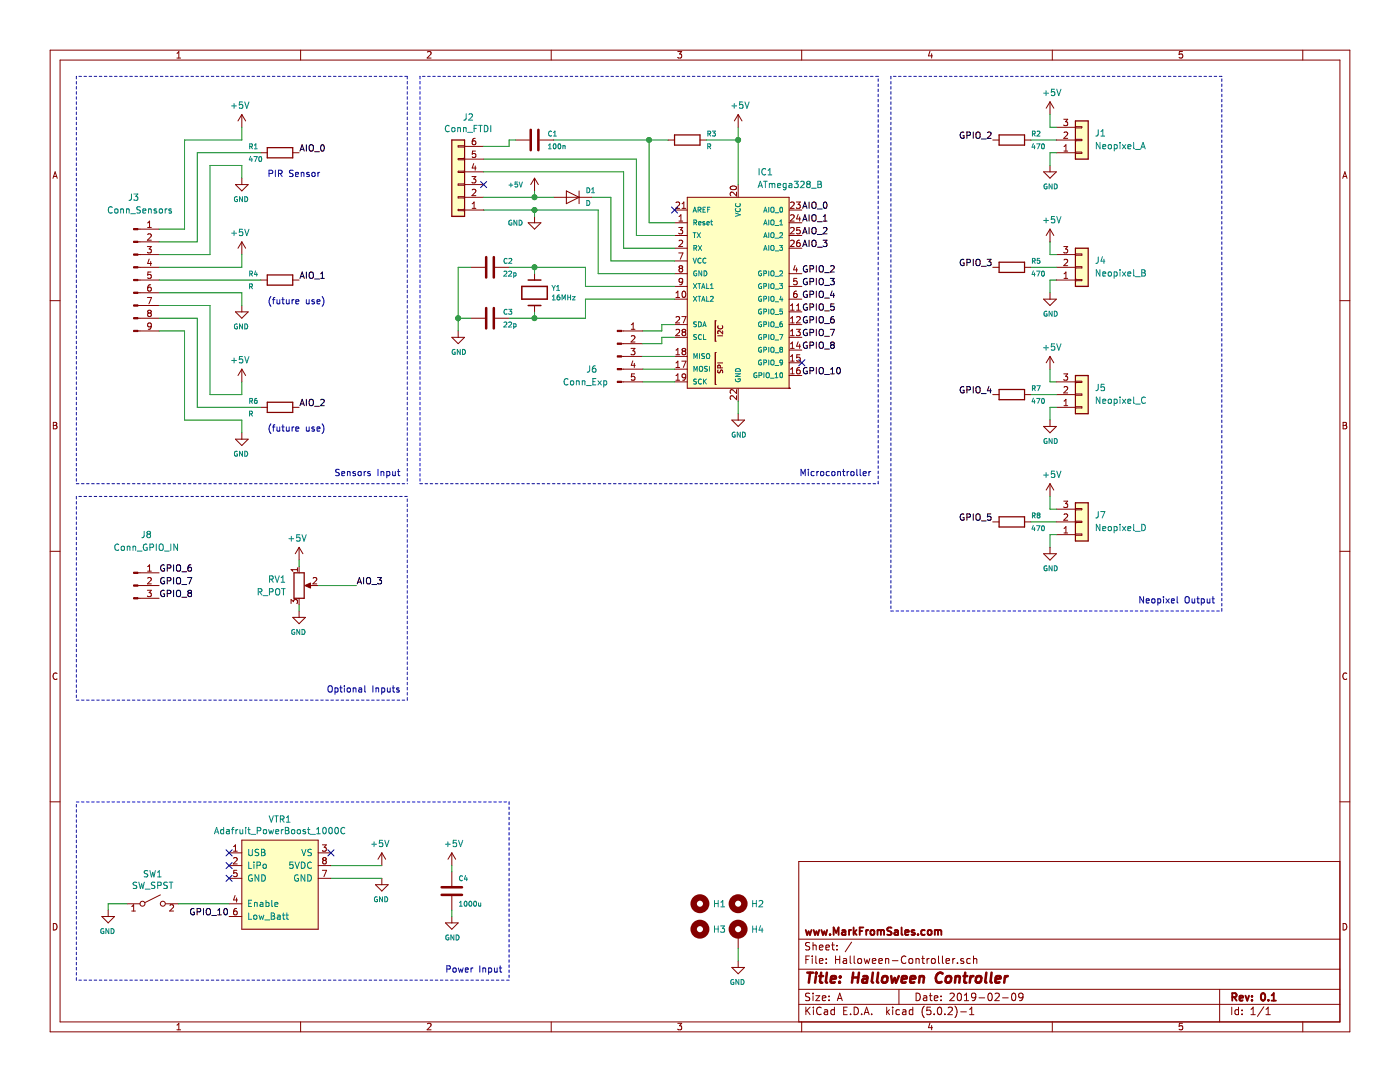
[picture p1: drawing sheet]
EESchema Schematic File Version 4
LIBS:Halloween-Controller-cache
EELAYER 26 0
EELAYER END
$Descr A 11000 8500
encoding utf-8
Sheet 1 1
Title "Halloween Controller"
Date "2019-02-09"
Rev "0.1"
Comp "www.MarkFromSales.com"
Comment1 ""
Comment2 ""
Comment3 ""
Comment4 ""
$EndDescr
$Comp
L Halloween-Controller-rescue:ATmega328_B-MFS_Microcontrollers IC1
U 1 1
P 5800 2300
F 0 "IC1" H 5950 3250 50  0000 L CNN
F 1 "ATmega328_B" H 5950 3150 50  0000 L CNN
F 2 "Package_DIP:DIP-28_W7.62mm_Socket" H 5900 4050 50  0001 C CNN
F 3 "https://www.digikey.com/product-detail/en/ATMEGA328P-PU/ATMEGA328P-PU-ND/1914589" H 5900 4050 50  0001 C CNN
	1    5800 2300
	1    0    0    -1  
$EndComp
$Comp
L Halloween-Controller-rescue:Crystal-CE_Crystal Y1
U 1 1
P 4200 2300
F 0 "Y1" V 4162 2431 39  0000 L CNN
F 1 "16MHz" V 4237 2431 39  0000 L CNN
F 2 "CE_Crystal:Crystal_HC49-U_Vertical" H 4200 2300 50  0001 C CNN
F 3 "" H 4200 2300 50  0000 C CNN
	1    4200 2300
	0    1    1    0   
$EndComp
$Comp
L Halloween-Controller-rescue:C-CE_Capacitor C2
U 1 1
P 3850 2100
F 0 "C2" V 3800 2200 39  0000 L CNN
F 1 "22p" V 3900 2200 39  0000 L CNN
F 2 "Capacitor_SMD:C_0805_2012Metric_Pad1.15x1.40mm_HandSolder" H 3888 1950 50  0001 C CNN
F 3 "" H 3850 2100 50  0000 C CNN
	1    3850 2100
	0    1    1    0   
$EndComp
$Comp
L Halloween-Controller-rescue:C-CE_Capacitor C3
U 1 1
P 3850 2500
F 0 "C3" V 3800 2600 39  0000 L CNN
F 1 "22p" V 3900 2600 39  0000 L CNN
F 2 "Capacitor_SMD:C_0805_2012Metric_Pad1.15x1.40mm_HandSolder" H 3888 2350 50  0001 C CNN
F 3 "" H 3850 2500 50  0000 C CNN
	1    3850 2500
	0    1    1    0   
$EndComp
$Comp
L Halloween-Controller-rescue:GND-CE_VirtualSymbols #PWR014
U 1 1
P 3600 2600
F 0 "#PWR014" H 3600 2350 50  0001 C CNN
F 1 "GND" H 3605 2435 39  0000 C CNN
F 2 "" H 3600 2600 50  0000 C CNN
F 3 "" H 3600 2600 50  0000 C CNN
	1    3600 2600
	1    0    0    -1  
$EndComp
Wire Wire Line
	4000 2100 4200 2100
Wire Wire Line
	4200 2100 4200 2150
Wire Wire Line
	4000 2500 4200 2500
Wire Wire Line
	4200 2500 4200 2450
Wire Wire Line
	4200 2100 4600 2100
Wire Wire Line
	4600 2100 4600 2250
Connection ~ 4200 2100
Wire Wire Line
	4200 2500 4600 2500
Wire Wire Line
	4600 2500 4600 2350
Connection ~ 4200 2500
$Comp
L Connector_Generic:Conn_01x06 J2
U 1 1
P 3600 1450
F 0 "J2" H 3520 925 50  0000 C CNN
F 1 "Conn_FTDI" H 3520 1016 50  0000 C CNN
F 2 "Connector_PinHeader_2.54mm:PinHeader_1x06_P2.54mm_Vertical" H 3600 1450 50  0001 C CNN
F 3 "~" H 3600 1450 50  0001 C CNN
	1    3600 1450
	-1   0    0    1   
$EndComp
$Comp
L Halloween-Controller-rescue:GND-CE_VirtualSymbols #PWR09
U 1 1
P 4200 1700
F 0 "#PWR09" H 4200 1450 50  0001 C CNN
F 1 "GND" H 4050 1650 39  0000 C CNN
F 2 "" H 4200 1700 50  0000 C CNN
F 3 "" H 4200 1700 50  0000 C CNN
	1    4200 1700
	1    0    0    -1  
$EndComp
$Comp
L power:+5V #PWR08
U 1 1
P 4200 1500
F 0 "#PWR08" H 4200 1350 50  0001 C CNN
F 1 "+5V" H 4050 1550 39  0000 C CNN
F 2 "" H 4200 1500 50  0001 C CNN
F 3 "" H 4200 1500 50  0001 C CNN
	1    4200 1500
	1    0    0    -1  
$EndComp
Wire Wire Line
	3800 1650 4200 1650
Wire Wire Line
	4700 1650 4700 2150
Wire Wire Line
	4200 1650 4200 1700
Connection ~ 4200 1650
Wire Wire Line
	4200 1650 4700 1650
$Comp
L Device:D D1
U 1 1
P 4500 1550
F 0 "D1" H 4400 1500 39  0000 R CNN
F 1 "D" H 4400 1600 39  0000 R CNN
F 2 "Diode_SMD:D_0805_2012Metric_Pad1.15x1.40mm_HandSolder" H 4500 1550 50  0001 C CNN
F 3 "~" H 4500 1550 50  0001 C CNN
	1    4500 1550
	-1   0    0    1   
$EndComp
Wire Wire Line
	3800 1550 4200 1550
Wire Wire Line
	4200 1500 4200 1550
Connection ~ 4200 1550
Wire Wire Line
	4200 1550 4350 1550
Wire Wire Line
	4650 1550 4800 1550
Wire Wire Line
	4800 1550 4800 2050
NoConn ~ 3800 1450
Wire Wire Line
	3800 1350 4900 1350
Wire Wire Line
	4900 1350 4900 1950
Wire Wire Line
	3800 1250 5000 1250
Wire Wire Line
	5000 1250 5000 1850
$Comp
L Halloween-Controller-rescue:C-CE_Capacitor C1
U 1 1
P 4200 1100
F 0 "C1" V 4150 1200 39  0000 L CNN
F 1 "100n" V 4250 1200 39  0000 L CNN
F 2 "Capacitor_THT:C_Disc_D10.5mm_W5.0mm_P7.50mm" H 4238 950 50  0001 C CNN
F 3 "" H 4200 1100 50  0000 C CNN
	1    4200 1100
	0    1    1    0   
$EndComp
Wire Wire Line
	3800 1150 4000 1150
Wire Wire Line
	4000 1150 4000 1100
Wire Wire Line
	4000 1100 4050 1100
Wire Wire Line
	4350 1100 5100 1100
Wire Wire Line
	5100 1100 5100 1750
Wire Wire Line
	4600 2350 5300 2350
Wire Wire Line
	4600 2250 5300 2250
Wire Wire Line
	4700 2150 5300 2150
Wire Wire Line
	4800 2050 5300 2050
Wire Wire Line
	4900 1950 5300 1950
Wire Wire Line
	5000 1850 5300 1850
Wire Wire Line
	5100 1750 5300 1750
$Comp
L Halloween-Controller-rescue:R-CE_Resistor R3
U 1 1
P 5400 1100
F 0 "R3" V 5350 1250 39  0000 L CNN
F 1 "R" V 5450 1250 39  0000 L CNN
F 2 "Resistor_SMD:R_0805_2012Metric" V 5330 1100 50  0001 C CNN
F 3 "" H 5400 1100 50  0000 C CNN
	1    5400 1100
	0    1    1    0   
$EndComp
Wire Wire Line
	5100 1100 5250 1100
Connection ~ 5100 1100
Wire Wire Line
	5550 1100 5800 1100
Wire Wire Line
	5800 1100 5800 1450
Wire Wire Line
	5800 1100 5800 1000
Connection ~ 5800 1100
$Comp
L power:+5V #PWR05
U 1 1
P 5800 1000
F 0 "#PWR05" H 5800 850 50  0001 C CNN
F 1 "+5V" H 5815 1173 50  0000 C CNN
F 2 "" H 5800 1000 50  0001 C CNN
F 3 "" H 5800 1000 50  0001 C CNN
	1    5800 1000
	1    0    0    -1  
$EndComp
NoConn ~ 5300 1650
Wire Wire Line
	3600 2100 3600 2500
Wire Wire Line
	3600 2100 3700 2100
Wire Wire Line
	3700 2500 3600 2500
Connection ~ 3600 2500
Wire Wire Line
	3600 2500 3600 2600
$Comp
L Halloween-Controller-rescue:GND-CE_VirtualSymbols #PWR017
U 1 1
P 5800 3250
F 0 "#PWR017" H 5800 3000 50  0001 C CNN
F 1 "GND" H 5805 3085 39  0000 C CNN
F 2 "" H 5800 3250 50  0000 C CNN
F 3 "" H 5800 3250 50  0000 C CNN
	1    5800 3250
	1    0    0    -1  
$EndComp
Wire Wire Line
	5800 3150 5800 3250
$Comp
L power:+5V #PWR019
U 1 1
P 3550 6800
F 0 "#PWR019" H 3550 6650 50  0001 C CNN
F 1 "+5V" H 3565 6973 50  0000 C CNN
F 2 "" H 3550 6800 50  0001 C CNN
F 3 "" H 3550 6800 50  0001 C CNN
	1    3550 6800
	1    0    0    -1  
$EndComp
$Comp
L Halloween-Controller-rescue:GND-CE_VirtualSymbols #PWR022
U 1 1
P 3550 7200
F 0 "#PWR022" H 3550 6950 50  0001 C CNN
F 1 "GND" H 3555 7035 39  0000 C CNN
F 2 "" H 3550 7200 50  0000 C CNN
F 3 "" H 3550 7200 50  0000 C CNN
	1    3550 7200
	1    0    0    -1  
$EndComp
$Comp
L Halloween-Controller-rescue:C-CE_Capacitor C4
U 1 1
P 3550 7000
F 0 "C4" H 3600 7100 39  0000 L CNN
F 1 "1000u" H 3600 6900 39  0000 L CNN
F 2 "Capacitor_SMD:C_1206_3216Metric_Pad1.42x1.75mm_HandSolder" H 3588 6850 50  0001 C CNN
F 3 "" H 3550 7000 50  0000 C CNN
	1    3550 7000
	1    0    0    -1  
$EndComp
Wire Wire Line
	3550 6800 3550 6850
Wire Wire Line
	3550 7150 3550 7200
$Comp
L Connector:Conn_01x05_Male J6
U 1 1
P 4850 2800
F 0 "J6" H 4650 2700 50  0000 C CNN
F 1 "Conn_Exp" H 4600 2600 50  0000 C CNN
F 2 "Connector_PinHeader_2.54mm:PinHeader_1x05_P2.54mm_Vertical" H 4850 2800 50  0001 C CNN
F 3 "~" H 4850 2800 50  0001 C CNN
	1    4850 2800
	1    0    0    -1  
$EndComp
Wire Wire Line
	5300 3000 5050 3000
Wire Wire Line
	5050 2900 5300 2900
Wire Wire Line
	5300 2800 5050 2800
Wire Wire Line
	5050 2700 5200 2700
Wire Wire Line
	5200 2700 5200 2650
Wire Wire Line
	5200 2650 5300 2650
Wire Wire Line
	5050 2600 5200 2600
Wire Wire Line
	5200 2600 5200 2550
Wire Wire Line
	5200 2550 5300 2550
$Comp
L Halloween-Controller-rescue:R-CE_Resistor R2
U 1 1
P 7950 1100
F 0 "R2" V 7900 1250 39  0000 L CNN
F 1 "470" V 8000 1250 39  0000 L CNN
F 2 "Resistor_SMD:R_0805_2012Metric" V 7880 1100 50  0001 C CNN
F 3 "" H 7950 1100 50  0000 C CNN
	1    7950 1100
	0    1    1    0   
$EndComp
$Comp
L Halloween-Controller-rescue:GND-CE_VirtualSymbols #PWR04
U 1 1
P 8250 1300
F 0 "#PWR04" H 8250 1050 50  0001 C CNN
F 1 "GND" H 8255 1135 39  0000 C CNN
F 2 "" H 8250 1300 50  0000 C CNN
F 3 "" H 8250 1300 50  0000 C CNN
	1    8250 1300
	1    0    0    -1  
$EndComp
$Comp
L Connector_Generic:Conn_01x03 J1
U 1 1
P 8500 1100
F 0 "J1" H 8600 1050 50  0000 L CNN
F 1 "Neopixel_A" H 8600 1150 50  0000 L CNN
F 2 "Connector_JST:JST_XH_B03B-XH-A_1x03_P2.50mm_Vertical" H 8500 1100 50  0001 C CNN
F 3 "~" H 8500 1100 50  0001 C CNN
	1    8500 1100
	1    0    0    1   
$EndComp
$Comp
L power:+5V #PWR02
U 1 1
P 8250 900
F 0 "#PWR02" H 8250 750 50  0001 C CNN
F 1 "+5V" H 8265 1073 50  0000 C CNN
F 2 "" H 8250 900 50  0001 C CNN
F 3 "" H 8250 900 50  0001 C CNN
	1    8250 900 
	1    0    0    -1  
$EndComp
Wire Wire Line
	8250 1300 8250 1200
Wire Wire Line
	8250 1200 8300 1200
Wire Wire Line
	8300 1000 8250 1000
Wire Wire Line
	8250 900  8250 1000
Wire Wire Line
	8100 1100 8300 1100
Text Label 7800 1100 2    50   ~ 0
GPIO_2
Text Label 6300 2150 0    50   ~ 0
GPIO_2
$Comp
L Halloween-Controller-rescue:R-CE_Resistor R5
U 1 1
P 7950 2100
F 0 "R5" V 7900 2250 39  0000 L CNN
F 1 "470" V 8000 2250 39  0000 L CNN
F 2 "Resistor_SMD:R_0805_2012Metric" V 7880 2100 50  0001 C CNN
F 3 "" H 7950 2100 50  0000 C CNN
	1    7950 2100
	0    1    1    0   
$EndComp
$Comp
L Halloween-Controller-rescue:GND-CE_VirtualSymbols #PWR011
U 1 1
P 8250 2300
F 0 "#PWR011" H 8250 2050 50  0001 C CNN
F 1 "GND" H 8255 2135 39  0000 C CNN
F 2 "" H 8250 2300 50  0000 C CNN
F 3 "" H 8250 2300 50  0000 C CNN
	1    8250 2300
	1    0    0    -1  
$EndComp
$Comp
L Connector_Generic:Conn_01x03 J4
U 1 1
P 8500 2100
F 0 "J4" H 8600 2050 50  0000 L CNN
F 1 "Neopixel_B" H 8600 2150 50  0000 L CNN
F 2 "Connector_JST:JST_XH_B03B-XH-A_1x03_P2.50mm_Vertical" H 8500 2100 50  0001 C CNN
F 3 "~" H 8500 2100 50  0001 C CNN
	1    8500 2100
	1    0    0    1   
$EndComp
$Comp
L power:+5V #PWR07
U 1 1
P 8250 1900
F 0 "#PWR07" H 8250 1750 50  0001 C CNN
F 1 "+5V" H 8265 2073 50  0000 C CNN
F 2 "" H 8250 1900 50  0001 C CNN
F 3 "" H 8250 1900 50  0001 C CNN
	1    8250 1900
	1    0    0    -1  
$EndComp
Wire Wire Line
	8250 2300 8250 2200
Wire Wire Line
	8250 2200 8300 2200
Wire Wire Line
	8300 2000 8250 2000
Wire Wire Line
	8250 1900 8250 2000
Wire Wire Line
	8100 2100 8300 2100
Text Label 7800 2100 2    50   ~ 0
GPIO_3
Text Label 6300 2250 0    50   ~ 0
GPIO_3
$Comp
L Halloween-Controller-rescue:R-CE_Resistor R7
U 1 1
P 7950 3100
F 0 "R7" V 7900 3250 39  0000 L CNN
F 1 "470" V 8000 3250 39  0000 L CNN
F 2 "Resistor_SMD:R_0805_2012Metric" V 7880 3100 50  0001 C CNN
F 3 "" H 7950 3100 50  0000 C CNN
	1    7950 3100
	0    1    1    0   
$EndComp
$Comp
L Halloween-Controller-rescue:GND-CE_VirtualSymbols #PWR016
U 1 1
P 8250 3300
F 0 "#PWR016" H 8250 3050 50  0001 C CNN
F 1 "GND" H 8255 3135 39  0000 C CNN
F 2 "" H 8250 3300 50  0000 C CNN
F 3 "" H 8250 3300 50  0000 C CNN
	1    8250 3300
	1    0    0    -1  
$EndComp
$Comp
L Connector_Generic:Conn_01x03 J5
U 1 1
P 8500 3100
F 0 "J5" H 8600 3050 50  0000 L CNN
F 1 "Neopixel_C" H 8600 3150 50  0000 L CNN
F 2 "Connector_JST:JST_XH_B03B-XH-A_1x03_P2.50mm_Vertical" H 8500 3100 50  0001 C CNN
F 3 "~" H 8500 3100 50  0001 C CNN
	1    8500 3100
	1    0    0    1   
$EndComp
$Comp
L power:+5V #PWR013
U 1 1
P 8250 2900
F 0 "#PWR013" H 8250 2750 50  0001 C CNN
F 1 "+5V" H 8265 3073 50  0000 C CNN
F 2 "" H 8250 2900 50  0001 C CNN
F 3 "" H 8250 2900 50  0001 C CNN
	1    8250 2900
	1    0    0    -1  
$EndComp
Wire Wire Line
	8250 3300 8250 3200
Wire Wire Line
	8250 3200 8300 3200
Wire Wire Line
	8300 3000 8250 3000
Wire Wire Line
	8250 2900 8250 3000
Wire Wire Line
	8100 3100 8300 3100
Text Label 7800 3100 2    50   ~ 0
GPIO_4
$Comp
L Halloween-Controller-rescue:R-CE_Resistor R8
U 1 1
P 7950 4100
F 0 "R8" V 7900 4250 39  0000 L CNN
F 1 "470" V 8000 4250 39  0000 L CNN
F 2 "Resistor_SMD:R_0805_2012Metric" V 7880 4100 50  0001 C CNN
F 3 "" H 7950 4100 50  0000 C CNN
	1    7950 4100
	0    1    1    0   
$EndComp
$Comp
L Halloween-Controller-rescue:GND-CE_VirtualSymbols #PWR023
U 1 1
P 8250 4300
F 0 "#PWR023" H 8250 4050 50  0001 C CNN
F 1 "GND" H 8255 4135 39  0000 C CNN
F 2 "" H 8250 4300 50  0000 C CNN
F 3 "" H 8250 4300 50  0000 C CNN
	1    8250 4300
	1    0    0    -1  
$EndComp
$Comp
L Connector_Generic:Conn_01x03 J7
U 1 1
P 8500 4100
F 0 "J7" H 8600 4050 50  0000 L CNN
F 1 "Neopixel_D" H 8600 4150 50  0000 L CNN
F 2 "Connector_JST:JST_XH_B03B-XH-A_1x03_P2.50mm_Vertical" H 8500 4100 50  0001 C CNN
F 3 "~" H 8500 4100 50  0001 C CNN
	1    8500 4100
	1    0    0    1   
$EndComp
$Comp
L power:+5V #PWR020
U 1 1
P 8250 3900
F 0 "#PWR020" H 8250 3750 50  0001 C CNN
F 1 "+5V" H 8265 4073 50  0000 C CNN
F 2 "" H 8250 3900 50  0001 C CNN
F 3 "" H 8250 3900 50  0001 C CNN
	1    8250 3900
	1    0    0    -1  
$EndComp
Wire Wire Line
	8250 4300 8250 4200
Wire Wire Line
	8250 4200 8300 4200
Wire Wire Line
	8300 4000 8250 4000
Wire Wire Line
	8250 3900 8250 4000
Wire Wire Line
	8100 4100 8300 4100
Text Label 7800 4100 2    50   ~ 0
GPIO_5
Text Label 6300 2350 0    50   ~ 0
GPIO_4
Text Label 6300 2450 0    50   ~ 0
GPIO_5
Text Label 6300 1650 0    50   ~ 0
AIO_0
Text Label 6300 1750 0    50   ~ 0
AIO_1
Text Label 6300 1850 0    50   ~ 0
AIO_2
Text Label 6300 1950 0    50   ~ 0
AIO_3
Text Label 6300 2550 0    50   ~ 0
GPIO_6
Text Label 6300 2650 0    50   ~ 0
GPIO_7
Text Label 6300 2750 0    50   ~ 0
GPIO_8
Text Label 6300 2950 0    50   ~ 0
GPIO_10
$Comp
L Halloween-Controller-rescue:R-CE_Resistor R1
U 1 1
P 2200 1200
F 0 "R1" V 2150 1450 39  0000 R CNN
F 1 "470" V 2250 1450 39  0000 R CNN
F 2 "Resistor_SMD:R_0805_2012Metric" V 2130 1200 50  0001 C CNN
F 3 "" H 2200 1200 50  0000 C CNN
	1    2200 1200
	0    -1   1    0   
$EndComp
$Comp
L Halloween-Controller-rescue:GND-CE_VirtualSymbols #PWR03
U 1 1
P 1900 1400
F 0 "#PWR03" H 1900 1150 50  0001 C CNN
F 1 "GND" H 1905 1235 39  0000 C CNN
F 2 "" H 1900 1400 50  0000 C CNN
F 3 "" H 1900 1400 50  0000 C CNN
	1    1900 1400
	-1   0    0    -1  
$EndComp
$Comp
L power:+5V #PWR01
U 1 1
P 1900 1000
F 0 "#PWR01" H 1900 850 50  0001 C CNN
F 1 "+5V" H 1915 1173 50  0000 C CNN
F 2 "" H 1900 1000 50  0001 C CNN
F 3 "" H 1900 1000 50  0001 C CNN
	1    1900 1000
	-1   0    0    -1  
$EndComp
Wire Wire Line
	1900 1400 1900 1300
Wire Wire Line
	1900 1000 1900 1100
Text Label 2350 1200 0    50   ~ 0
AIO_0
$Comp
L Halloween-Controller-rescue:GND-CE_VirtualSymbols #PWR010
U 1 1
P 1900 2400
F 0 "#PWR010" H 1900 2150 50  0001 C CNN
F 1 "GND" H 1905 2235 39  0000 C CNN
F 2 "" H 1900 2400 50  0000 C CNN
F 3 "" H 1900 2400 50  0000 C CNN
	1    1900 2400
	-1   0    0    -1  
$EndComp
$Comp
L power:+5V #PWR06
U 1 1
P 1900 2000
F 0 "#PWR06" H 1900 1850 50  0001 C CNN
F 1 "+5V" H 1915 2173 50  0000 C CNN
F 2 "" H 1900 2000 50  0001 C CNN
F 3 "" H 1900 2000 50  0001 C CNN
	1    1900 2000
	-1   0    0    -1  
$EndComp
Wire Wire Line
	1900 2400 1900 2300
Wire Wire Line
	1900 2000 1900 2100
Text Label 2350 2200 0    50   ~ 0
AIO_1
$Comp
L Halloween-Controller-rescue:GND-CE_VirtualSymbols #PWR015
U 1 1
P 1900 3400
F 0 "#PWR015" H 1900 3150 50  0001 C CNN
F 1 "GND" H 1905 3235 39  0000 C CNN
F 2 "" H 1900 3400 50  0000 C CNN
F 3 "" H 1900 3400 50  0000 C CNN
	1    1900 3400
	-1   0    0    -1  
$EndComp
$Comp
L power:+5V #PWR012
U 1 1
P 1900 3000
F 0 "#PWR012" H 1900 2850 50  0001 C CNN
F 1 "+5V" H 1915 3173 50  0000 C CNN
F 2 "" H 1900 3000 50  0001 C CNN
F 3 "" H 1900 3000 50  0001 C CNN
	1    1900 3000
	-1   0    0    -1  
$EndComp
Wire Wire Line
	1900 3400 1900 3300
Wire Wire Line
	1900 3000 1900 3100
Text Label 2350 3200 0    50   ~ 0
AIO_2
$Comp
L Halloween-Controller-rescue:GND-CE_VirtualSymbols #PWR021
U 1 1
P 2350 4800
F 0 "#PWR021" H 2350 4550 50  0001 C CNN
F 1 "GND" H 2355 4635 39  0000 C CNN
F 2 "" H 2350 4800 50  0000 C CNN
F 3 "" H 2350 4800 50  0000 C CNN
	1    2350 4800
	-1   0    0    -1  
$EndComp
$Comp
L power:+5V #PWR018
U 1 1
P 2350 4400
F 0 "#PWR018" H 2350 4250 50  0001 C CNN
F 1 "+5V" H 2365 4573 50  0000 C CNN
F 2 "" H 2350 4400 50  0001 C CNN
F 3 "" H 2350 4400 50  0001 C CNN
	1    2350 4400
	-1   0    0    -1  
$EndComp
Text Label 2800 4600 0    50   ~ 0
AIO_3
$Comp
L Halloween-Controller-rescue:R-CE_Resistor R4
U 1 1
P 2200 2200
F 0 "R4" V 2150 2450 39  0000 R CNN
F 1 "R" V 2250 2450 39  0000 R CNN
F 2 "Resistor_SMD:R_0805_2012Metric" V 2130 2200 50  0001 C CNN
F 3 "" H 2200 2200 50  0000 C CNN
	1    2200 2200
	0    -1   1    0   
$EndComp
$Comp
L Halloween-Controller-rescue:R-CE_Resistor R6
U 1 1
P 2200 3200
F 0 "R6" V 2150 3450 39  0000 R CNN
F 1 "R" V 2250 3450 39  0000 R CNN
F 2 "Resistor_SMD:R_0805_2012Metric" V 2130 3200 50  0001 C CNN
F 3 "" H 2200 3200 50  0000 C CNN
	1    2200 3200
	0    -1   1    0   
$EndComp
$Comp
L Device:R_POT RV1
U 1 1
P 2350 4600
F 0 "RV1" H 2250 4650 50  0000 R CNN
F 1 "R_POT" H 2250 4550 50  0000 R CNN
F 2 "MarkFromSales:Potentiometer" H 2350 4600 50  0001 C CNN
F 3 "https://www.digikey.com/products/en?keywords=1568-1616-nd" H 2350 4600 50  0001 C CNN
	1    2350 4600
	1    0    0    -1  
$EndComp
Wire Wire Line
	2350 4400 2350 4450
Wire Wire Line
	2350 4750 2350 4800
Wire Wire Line
	2500 4600 2800 4600
Text Notes 2100 1400 0    50   ~ 0
PIR Sensor
Text Notes 2100 2400 0    50   ~ 0
(future use)
Text Notes 2100 3400 0    50   ~ 0
(future use)
$Comp
L Halloween-Controller-rescue:GND-CE_VirtualSymbols #PWR025
U 1 1
P 3000 6900
F 0 "#PWR025" H 3000 6650 50  0001 C CNN
F 1 "GND" H 3005 6735 39  0000 C CNN
F 2 "" H 3000 6900 50  0000 C CNN
F 3 "" H 3000 6900 50  0000 C CNN
	1    3000 6900
	-1   0    0    -1  
$EndComp
$Comp
L power:+5V #PWR024
U 1 1
P 3000 6800
F 0 "#PWR024" H 3000 6650 50  0001 C CNN
F 1 "+5V" H 3015 6973 50  0000 C CNN
F 2 "" H 3000 6800 50  0001 C CNN
F 3 "" H 3000 6800 50  0001 C CNN
	1    3000 6800
	-1   0    0    -1  
$EndComp
Wire Wire Line
	2600 6800 3000 6800
Wire Wire Line
	2600 6900 3000 6900
$Comp
L Mechanical:MountingHole H1
U 1 1
P 5500 7100
F 0 "H1" H 5600 7100 50  0000 L CNN
F 1 "MountingHole" H 5600 7055 50  0001 L CNN
F 2 "MountingHole:MountingHole_3.2mm_M3" H 5500 7100 50  0001 C CNN
F 3 "~" H 5500 7100 50  0001 C CNN
	1    5500 7100
	1    0    0    -1  
$EndComp
$Comp
L Mechanical:MountingHole H3
U 1 1
P 5500 7300
F 0 "H3" H 5600 7300 50  0000 L CNN
F 1 "MountingHole" H 5600 7255 50  0001 L CNN
F 2 "MountingHole:MountingHole_3.2mm_M3" H 5500 7300 50  0001 C CNN
F 3 "~" H 5500 7300 50  0001 C CNN
	1    5500 7300
	1    0    0    -1  
$EndComp
$Comp
L Mechanical:MountingHole H2
U 1 1
P 5800 7100
F 0 "H2" H 5900 7100 50  0000 L CNN
F 1 "MountingHole" H 5900 7055 50  0001 L CNN
F 2 "MountingHole:MountingHole_3.2mm_M3" H 5800 7100 50  0001 C CNN
F 3 "~" H 5800 7100 50  0001 C CNN
	1    5800 7100
	1    0    0    -1  
$EndComp
$Comp
L Mechanical:MountingHole_Pad H4
U 1 1
P 5800 7350
F 0 "H4" H 5900 7400 50  0000 L CNN
F 1 "MountingHole" H 5900 7305 50  0001 L CNN
F 2 "MountingHole:MountingHole_3.2mm_M3_Pad" H 5800 7350 50  0001 C CNN
F 3 "~" H 5800 7350 50  0001 C CNN
	1    5800 7350
	1    0    0    -1  
$EndComp
$Comp
L Connector:Conn_01x09_Male J3
U 1 1
P 1050 2200
F 0 "J3" H 1050 2850 50  0000 C CNN
F 1 "Conn_Sensors" H 1100 2750 50  0000 C CNN
F 2 "Connector_PinHeader_2.54mm:PinHeader_1x09_P2.54mm_Vertical" H 1050 2200 50  0001 C CNN
F 3 "~" H 1050 2200 50  0001 C CNN
	1    1050 2200
	1    0    0    -1  
$EndComp
Wire Wire Line
	1250 1800 1450 1800
Wire Wire Line
	1450 1800 1450 1100
Wire Wire Line
	1450 1100 1900 1100
Wire Wire Line
	1250 1900 1550 1900
Wire Wire Line
	1550 1900 1550 1200
Wire Wire Line
	1550 1200 2050 1200
Wire Wire Line
	1250 2000 1650 2000
Wire Wire Line
	1650 2000 1650 1300
Wire Wire Line
	1650 1300 1900 1300
Wire Wire Line
	1250 2100 1900 2100
Wire Wire Line
	1250 2200 2050 2200
Wire Wire Line
	1250 2300 1900 2300
Wire Wire Line
	1250 2600 1450 2600
Wire Wire Line
	1450 2600 1450 3300
Wire Wire Line
	1450 3300 1900 3300
Wire Wire Line
	1550 3200 1550 2500
Wire Wire Line
	1550 2500 1250 2500
Wire Wire Line
	1550 3200 2050 3200
Wire Wire Line
	1250 2400 1650 2400
Wire Wire Line
	1650 2400 1650 3100
Wire Wire Line
	1650 3100 1900 3100
$Comp
L Halloween-Controller-rescue:GND-CE_VirtualSymbols #PWR0101
U 1 1
P 5800 7550
F 0 "#PWR0101" H 5800 7300 50  0001 C CNN
F 1 "GND" H 5805 7385 39  0000 C CNN
F 2 "" H 5800 7550 50  0000 C CNN
F 3 "" H 5800 7550 50  0000 C CNN
	1    5800 7550
	-1   0    0    -1  
$EndComp
Wire Wire Line
	5800 7450 5800 7550
$Comp
L Halloween-Controller-rescue:Adafruit_PowerBoost_1000C-MFS_Power VTR1
U 1 1
P 2200 7150
F 0 "VTR1" H 2200 7865 50  0000 C CNN
F 1 "Adafruit_PowerBoost_1000C" H 2200 7774 50  0000 C CNN
F 2 "Connector_PinHeader_2.54mm:PinHeader_1x08_P2.54mm_Vertical" H 2200 7900 50  0001 C CNN
F 3 "" H 2200 7900 50  0001 C CNN
	1    2200 7150
	1    0    0    -1  
$EndComp
NoConn ~ 2600 6700
NoConn ~ 1800 6900
NoConn ~ 1800 6700
NoConn ~ 1800 6800
$Comp
L Switch:SW_SPST SW1
U 1 1
P 1200 7100
F 0 "SW1" H 1200 7335 50  0000 C CNN
F 1 "SW_SPST" H 1200 7244 50  0000 C CNN
F 2 "Connector_PinHeader_2.54mm:PinHeader_1x02_P2.54mm_Vertical" H 1200 7100 50  0001 C CNN
F 3 "" H 1200 7100 50  0001 C CNN
	1    1200 7100
	1    0    0    -1  
$EndComp
$Comp
L Halloween-Controller-rescue:GND-CE_VirtualSymbols #PWR026
U 1 1
P 850 7150
F 0 "#PWR026" H 850 6900 50  0001 C CNN
F 1 "GND" H 855 6985 39  0000 C CNN
F 2 "" H 850 7150 50  0000 C CNN
F 3 "" H 850 7150 50  0000 C CNN
	1    850  7150
	-1   0    0    -1  
$EndComp
Wire Wire Line
	850  7150 850  7100
Wire Wire Line
	850  7100 1000 7100
Text Label 1800 7200 2    50   ~ 0
GPIO_10
Wire Wire Line
	1400 7100 1800 7100
Text Label 1250 4500 0    50   ~ 0
GPIO_6
Text Label 1250 4600 0    50   ~ 0
GPIO_7
Text Label 1250 4700 0    50   ~ 0
GPIO_8
NoConn ~ 6300 2850
$Comp
L Connector:Conn_01x03_Male J8
U 1 1
P 1050 4600
F 0 "J8" H 1150 5000 50  0000 C CNN
F 1 "Conn_GPIO_IN" H 1150 4900 50  0000 C CNN
F 2 "Connector_PinHeader_2.54mm:PinHeader_1x03_P2.54mm_Vertical" H 1050 4600 50  0001 C CNN
F 3 "~" H 1050 4600 50  0001 C CNN
	1    1050 4600
	1    0    0    -1  
$EndComp
Wire Notes Line
	600  3800 3200 3800
Wire Notes Line
	3200 600  600  600 
Text Notes 3150 3750 2    50   ~ 0
Sensors Input
Wire Notes Line
	7000 600  7000 4800
Wire Notes Line
	9600 4800 9600 600 
Wire Notes Line
	9600 600  7000 600 
Wire Notes Line
	7000 4800 9600 4800
Text Notes 9550 4750 2    50   ~ 0
Neopixel Output
Wire Notes Line
	600  600  600  3800
Wire Notes Line
	3200 600  3200 3800
Wire Notes Line
	600  5500 3200 5500
Text Notes 3150 5450 2    50   ~ 0
Optional Inputs
Wire Notes Line
	3200 5500 3200 3900
Wire Notes Line
	3200 3900 600  3900
Wire Notes Line
	600  3900 600  5500
Wire Notes Line
	600  6300 4000 6300
Wire Notes Line
	4000 6300 4000 7700
Wire Notes Line
	4000 7700 600  7700
Wire Notes Line
	600  7700 600  6300
Text Notes 3950 7650 2    50   ~ 0
Power Input
Wire Notes Line
	3300 600  3300 3800
Wire Notes Line
	3300 3800 6900 3800
Wire Notes Line
	6900 3800 6900 600 
Wire Notes Line
	6900 600  3300 600 
Text Notes 6850 3750 2    50   ~ 0
Microcontroller
$EndSCHEMATC
